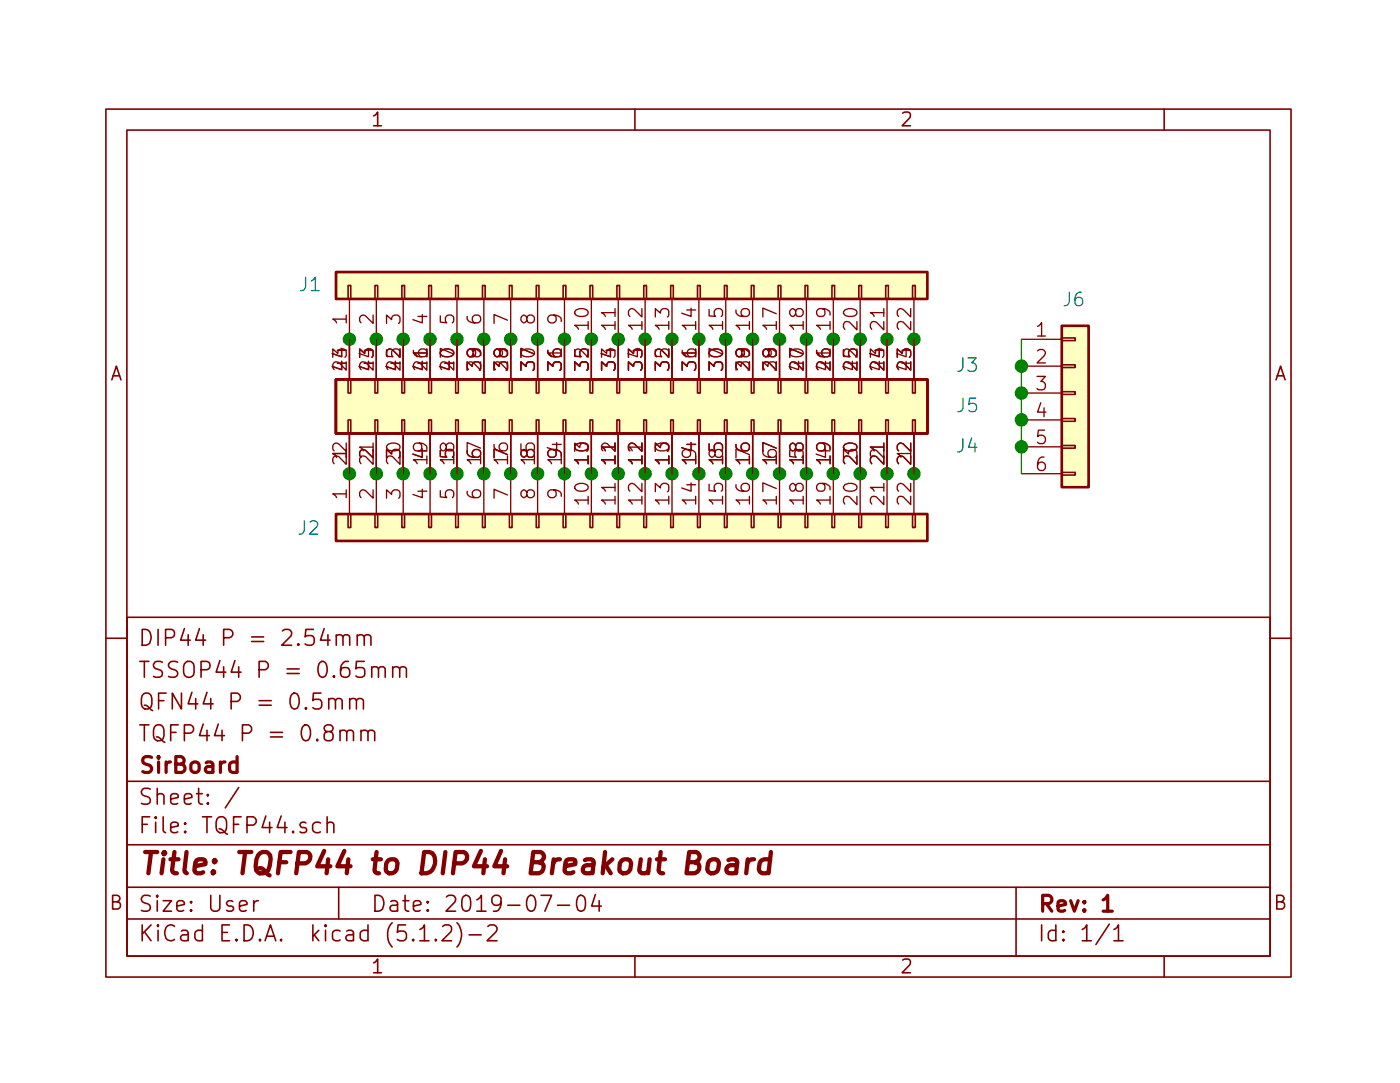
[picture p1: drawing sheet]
EESchema Schematic File Version 4
LIBS:TQFP44-cache
EELAYER 29 0
EELAYER END
$Descr User 5197 4016
encoding utf-8
Sheet 1 1
Title "TQFP44 to DIP44 Breakout Board"
Date "2019-07-04"
Rev "1"
Comp "SirBoard"
Comment1 "TQFP44 P = 0.8mm"
Comment2 "QFN44 P = 0.5mm"
Comment3 "TSSOP44 P = 0.65mm"
Comment4 "DIP44 P = 2.54mm"
$EndDescr
$Comp
L Connector_Generic:Conn_01x22 J1
U 1 1
P 2300 1050
F 0 "J1" V 2300 2150 50  0000 L CNN
F 1 "Conn_01x22" H 2380 951 50  0001 L CNN
F 2 "Connector_PinHeader_2.54mm:PinHeader_1x22_P2.54mm_Vertical" H 2300 1050 50  0001 C CNN
F 3 "~" H 2300 1050 50  0001 C CNN
	1    2300 1050
	0    -1   -1   0   
$EndComp
$Comp
L Connector_Generic:Conn_01x22 J2
U 1 1
P 2300 1950
F 0 "J2" V 2300 3100 50  0000 C CNN
F 1 "Conn_01x22" H 2218 3076 50  0001 C CNN
F 2 "Connector_PinHeader_2.54mm:PinHeader_1x22_P2.54mm_Vertical" H 2300 1950 50  0001 C CNN
F 3 "~" H 2300 1950 50  0001 C CNN
	1    2300 1950
	0    -1   1    0   
$EndComp
$Comp
L Connector_Generic:Conn_02x22_Counter_Clockwise J5
U 1 1
P 2400 1550
F 0 "J5" V 2450 2750 50  0000 C CNN
F 1 "Conn_02x22_Counter_Clockwise" H 2450 318 50  0001 C CNN
F 2 "Package_QFP:TQFP-44_10x10mm_P0.8mm" H 2400 1550 50  0001 C CNN
F 3 "~" H 2400 1550 50  0001 C CNN
	1    2400 1550
	0    1    -1   0   
$EndComp
$Comp
L Connector_Generic:Conn_02x22_Counter_Clockwise J3
U 1 1
P 2300 1550
F 0 "J3" V 2500 250 50  0000 C CNN
F 1 "Conn_02x22_Counter_Clockwise" H 2350 318 50  0001 C CNN
F 2 "Package_QFP:TQFP-44_10x10mm_P0.8mm" H 2300 1550 50  0001 C CNN
F 3 "~" H 2300 1550 50  0001 C CNN
	1    2300 1550
	0    -1   -1   0   
$EndComp
Connection ~ 1300 1750
Connection ~ 1400 1750
Connection ~ 1500 1750
Connection ~ 1600 1750
Connection ~ 1700 1750
Connection ~ 1800 1750
Connection ~ 1900 1750
Connection ~ 2000 1750
Connection ~ 2100 1750
Connection ~ 2200 1750
Connection ~ 2300 1750
Connection ~ 2400 1750
Connection ~ 2500 1750
Connection ~ 2600 1750
Connection ~ 2700 1750
Connection ~ 2800 1750
Connection ~ 2900 1750
Connection ~ 3000 1750
Connection ~ 3100 1750
Connection ~ 3200 1750
Connection ~ 3300 1750
Connection ~ 3400 1750
Connection ~ 1300 1250
Connection ~ 1400 1250
Connection ~ 1500 1250
Connection ~ 1600 1250
Connection ~ 1700 1250
Connection ~ 1800 1250
Connection ~ 1900 1250
Connection ~ 2000 1250
Connection ~ 2100 1250
Connection ~ 2200 1250
Connection ~ 2300 1250
Connection ~ 2400 1250
Connection ~ 2500 1250
Connection ~ 2600 1250
Connection ~ 2700 1250
Connection ~ 2800 1250
Connection ~ 2900 1250
Connection ~ 3000 1250
Connection ~ 3100 1250
Connection ~ 3200 1250
Connection ~ 3300 1250
Connection ~ 3400 1250
$Comp
L Connector_Generic:Conn_01x06 J6
U 1 1
P 4000 1450
F 0 "J6" H 3950 1800 50  0000 L CNN
F 1 "Conn_01x06" V 3963 1729 50  0001 L CNN
F 2 "Connector_PinHeader_2.54mm:PinHeader_1x06_P2.54mm_Horizontal" H 4000 1450 50  0001 C CNN
F 3 "~" H 4000 1450 50  0001 C CNN
	1    4000 1450
	1    0    0    -1  
$EndComp
Connection ~ 3800 1450
Wire Wire Line
	3800 1450 3800 1350
Connection ~ 3800 1350
Wire Wire Line
	3800 1350 3800 1250
Wire Wire Line
	3800 1750 3800 1650
Connection ~ 3800 1650
Wire Wire Line
	3800 1650 3800 1550
Connection ~ 3800 1550
Wire Wire Line
	3800 1550 3800 1450
$Comp
L Connector_Generic:Conn_02x22_Counter_Clockwise J4
U 1 1
P 2300 1550
F 0 "J4" V 2200 250 50  0000 C CNN
F 1 "Conn_02x22_Counter_Clockwise" H 2350 318 50  0001 C CNN
F 2 "Package_DFN_QFN:QFN-44-1EP_7x7mm_P0.5mm_EP5.15x5.15mm" H 2300 1550 50  0001 C CNN
F 3 "~" H 2300 1550 50  0001 C CNN
	1    2300 1550
	0    -1   -1   0   
$EndComp
$EndSCHEMATC
